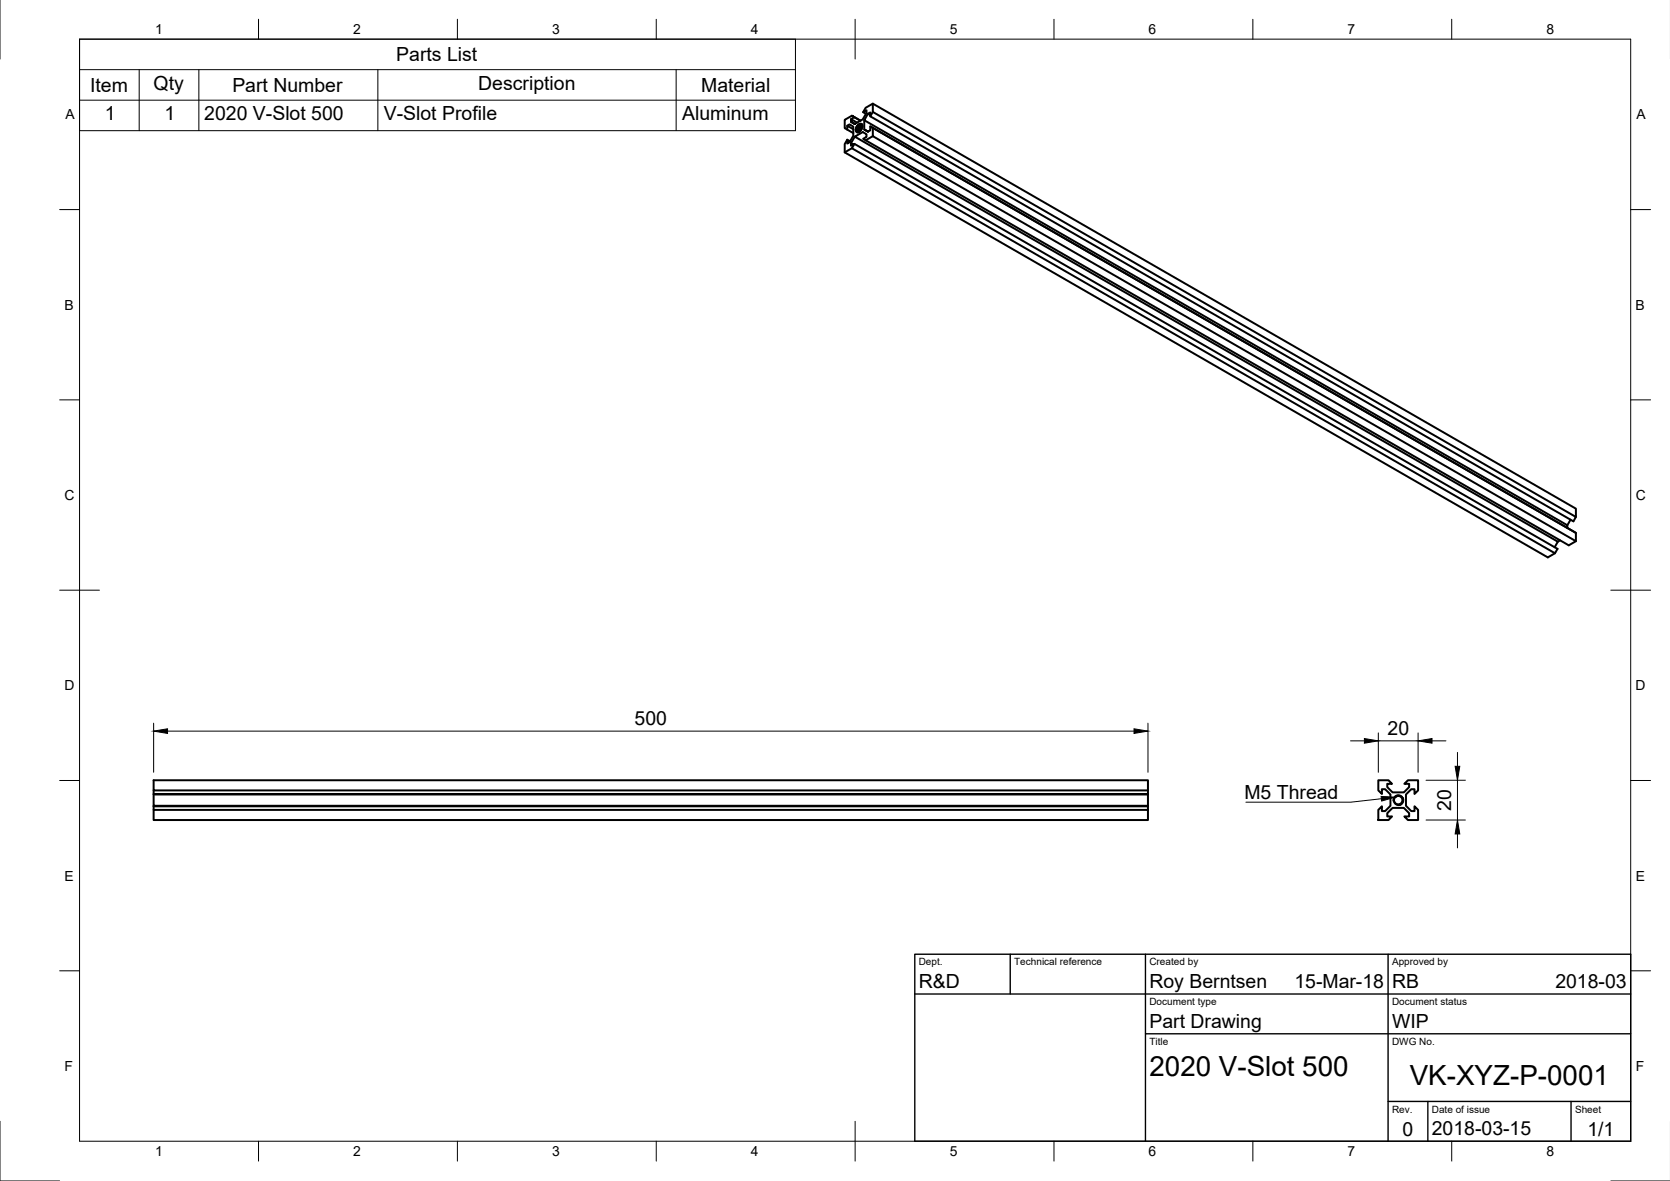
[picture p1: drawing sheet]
<svg xmlns="http://www.w3.org/2000/svg" width="420mm" height="297mm" viewBox="0 0 420 297" stroke-linecap="round" stroke-linejoin="round" font-family="sans-serif">
<!-- layer: Visible -->
<g fill="none" stroke="#000" stroke-width=".5">
<path d="M213.2 31.6l.5-.3 1 .5v2.4l-1 1.6-.5 .3v-1l.7 .4M213.2 35.1l-.7 1.1v2.1l176.9 101.9 1.8-1M214.1 30.6v-.6l1.5 .8M214.3 29.1l-1.8 1v2.1l2.2 1.3M214.3 37.3l-1.8 1M214.7 32.5l-1.5-.9v1M215 36.2l176.9 101.9-.7 1.1-176.9-101.9zM215 36.2l-.9 .5v-.7l.6 .3M215 29.5l-.7-.4 2.2 1.3-1.5-.9-.9 .5M215.1 34.4l-1 1.6M215.5 31.9l.5-.5 .5-.1 .4 .3v.5M215.5 31.9l.7-.7 .7 .1a1.57 1.57 0 0 1-.5 1.7l-.8 .3-.3-.7"/>
<path d="M215.5 31.9l-.2 .7M215.6 33v.3M215.9 33.2l-.3-.3 .1-.7 .5-.6 .6-.1-.5 .1-.5 .6-.2 .6 .2 .4M216.2 31.4l-.6 .6-.3 .8M216.4 31.5l-.5 .7-.3 .7M216.7 32.1l.2-.2-.4 .5-.3 .8zM216.7 31.3h-.4l-.5 .3-.5 1M216.7 31.7l-.6 .6-.2 .8M216.7 32.5l-.1 .2M216.8 31.2l-.5 .1M216.8 32.3l-.3 .6M216.9 31.3l-.3 .1"/>
<path d="M216.9 31.9l-.5 .5-.3 .8M217 31.6l-.9 .6-.2 1 .1-.9 .9-.7M217.2 28.2l.8-.5v.7l-.9 1.6-2 1.2-1-.6 1 .6M217.4 30.2v2.4M217.9 28.6l-.7-.4 .6-1.1 1.8-1 176.9 101.8v2.1M218.4 28.6l-1 1.6 176.9 101.9v.7M218.4 33.1l-1-.5 1 .5 .6-.3v-1l177.5 102.2M219 31.8l177.5 102.2v2.1M219.6 32.2v2.1l176.9 101.8-1.8 1.1-177.5-102.3 .8-.5v-.6l-.9-.6-2 1.2 176.8 101.8-.8 1.4M219.6 26.1v2.1l176.9 101.8-.6 1.1-176.9-101.8v-1l-.6 .3 .6 .3M219.6 34.3l-1.8 1M219.6 28.2l-.6 1.1"/>
<path d="M392.5 135.9l-.6 .3M395.1 130.7l-.8 1.4M38.6 199.8v2.9h250.2v.1M38.6 199.7v.1h250.2v2.9M38.6 198.8v.9h250.2v.1M288.8 198.8v-2.6h-250.2v2.6h250.2v.9M346.8 196.2h2.5l.9 .9h-1.2v.9l1.4 1.3h2.8l1.3-1.3v-.9h-1.2l.9-.9h2.6v2.6l-.9 .9v-1.2h-.8l-1.4 1.3v2.9l1.4 1.3h.8v-1.2l.9 .9v2.6h-2.6l-.9-.9h1.2v-.9l-1.3-1.3h-2.8l-1.4 1.3v.9h1.2l-.9 .9h-2.5v-2.6l.9-.9v1.2h.8l1.3-1.3v-2.9l-1.3-1.3h-.8v1.2l-.9-.9zM38.6 203.7h250.2v2.6h-250.2zM38.6 202.7v.1h250.2v.9M38.6 202.8v.9M351 200.5l-.3 .7M351 200.5l.7-.3 .7 .2 .4 .5v.8l-.5 .5-.8 .1-.5-.4-.3-.7"/>
<path d="M351 200.5l.4-.3 .6-.1 .9 .6a1.24 1.24 0 0 1-.7 1.8l-1.1-.3-.3-.4-.1-.6"/>
</g>
<!-- layer: Visible Narrow -->
<path d="M350.5 201.5a1.28 1.28 0 0 1 1.1-1.5 1.28 1.28 0 0 1 1.4 1 1.28 1.28 0 0 1-1 1.5" fill="none" stroke="#000" stroke-width=".35"/>
<!-- layer: Border -->
<g fill="none" stroke="#000" stroke-width=".25">
<path d="M0 -.1v15M20 9.9h390.3v277.1h-390.3zM65 4.8v5.1M115.1 4.8v5.1M165.1 4.8v5.1M215.1 4.8v10.1M265.2 4.8v5.1M315.2 4.8v5.1M365.2 4.8v5.1M15 52.7h5M410.3 52.7h5M15 100.6h5"/>
<path d="M410.3 100.6h5M15 148.4h10M405.3 148.4h10M15 196.3h5M410.3 196.3h5M15 244.2h5M410.3 244.2h5M0 282v15h15M65 287v5M115.1 287v5M165.1 287v5M215.1 282v10"/>
<path d="M265.2 287v5M315.2 287v5M365.2 287v5M405.3 297h14.9"/>
</g>
<!-- layer: TitleBlock -->
<path d="M230.2 240h180.1v47h-180.1zM230.2 250h180.1M254.2 240v10M288.2 240v47M349.2 240v47M288.2 260h122.1M349.2 277h61.1M359.2 277v10M395.3 277v10" fill="none" stroke="#000" stroke-width=".35"/>
<!-- layer: BOM -->
<path d="M20 9.9h180.1v23h-180.1zM20 17.5h180.1M35 17.5v15.4M50 17.5v15.4M95.1 17.5v15.4M170.1 17.5v15.4M20 25.2h180.1" fill="none" stroke="#000" stroke-width=".25"/>
<!-- layer: Dimensions -->
<g fill="none" stroke="#000" stroke-width=".25">
<path d="M38.6 181.9v12.3M42.2 183.9h243.1M288.8 181.9v12.3M339.8 186.3h3.5M346.8 184.3v9.9M346.8 186.3h10M356.8 184.3v9.9M358.8 196.2h9.9M360.3 186.3h3.5M366.7 189.2v3.5M366.7 196.2v10.1M358.8 206.3h9.9"/>
<path d="M366.7 209.8v3.5"/>
</g>
<path d="M38.6 183.9l3.6-.6v1.2zM285.3 183.3l3.5 .6-3.5 .6zM343.3 185.8l3.5 .5-3.5 .6zM356.8 186.3l3.5-.5v1.1zM366.1 192.7h1.2l-.6 3.5zM366.7 206.3l.6 3.5h-1.2z" fill="#000" stroke="#000" stroke-width=".25"/>
<!-- layer: Annotations -->
<path d="M347.5 200.3l3.5 .2-3.4 1z" fill="#000" stroke="#000" stroke-width=".25"/>
<path d="M347.5 200.9l-7.6 .9h-26.5" fill="none" stroke="#000" stroke-width=".25"/>
<g font-size="7">
<text x="289.2" y="270.5">2020 V-Slot 500</text>
<text x="354.7" y="272.9">VK-XYZ-P-0001</text>
</g>
<g font-size="4.9">
<text x="99.7" y="15.4">Parts List</text>
<text x="22.7" y="23.1">Item</text>
<text x="38.6" y="22.6">Qty</text>
<text x="58.5" y="23.1">Part Number</text>
<text x="120.3" y="22.6">Description</text>
<text x="176.4" y="23.1">Material</text>
<text x="26.3" y="30.2">1</text>
<text x="41.3" y="30.2">1</text>
<text x="51.4" y="30.3">2020 V-Slot 500</text>
<text x="96.5" y="30.3">V-Slot Profile</text>
<text x="171.6" y="30.2">Aluminum</text>
<text x="159.7" y="182.3">500</text>
<text x="349.1" y="184.8">20</text>
<text x="313.1" y="201.1">M5 Thread</text>
<text x="365.1" y="203.9" transform="rotate(-90 365.1 203.9)">20</text>
<text x="231.2" y="248.5">R&amp;D</text>
<text x="289.2" y="248.5">Roy Berntsen</text>
<text x="325.7" y="248.5">15-Mar-18</text>
<text x="350.2" y="248.5">RB</text>
<text x="391.3" y="248.5">2018-03</text>
<text x="289.2" y="258.5">Part Drawing</text>
<text x="350.2" y="258.5">WIP</text>
<text x="352.9" y="285.7">0</text>
<text x="360.2" y="285.5">2018-03-15</text>
<text x="399.4" y="285.7">1/1</text>
</g>
<g font-size="3.5">
<text x="39" y="8.6">1</text>
<text x="88.9" y="8.6">2</text>
<text x="138.9" y="8.6">3</text>
<text x="188.9" y="8.6">4</text>
<text x="239" y="8.6">5</text>
<text x="288.9" y="8.6">6</text>
<text x="339" y="8.6">7</text>
<text x="389.1" y="8.6">8</text>
<text x="16.4" y="30">A</text>
<text x="411.7" y="30">A</text>
<text x="16.2" y="77.9">B</text>
<text x="411.5" y="77.9">B</text>
<text x="16.3" y="125.8">C</text>
<text x="411.5" y="125.8">C</text>
<text x="16.2" y="173.6">D</text>
<text x="411.5" y="173.6">D</text>
<text x="16.3" y="221.5">E</text>
<text x="411.5" y="221.5">E</text>
<text x="16.3" y="269.4">F</text>
<text x="411.5" y="269.4">F</text>
<text x="39" y="290.8">1</text>
<text x="88.9" y="290.8">2</text>
<text x="138.9" y="290.8">3</text>
<text x="188.9" y="290.8">4</text>
<text x="239" y="290.8">5</text>
<text x="288.9" y="290.8">6</text>
<text x="339" y="290.8">7</text>
<text x="389.1" y="290.8">8</text>
</g>
<g font-size="2.5">
<text x="231.2" y="242.8">Dept.</text>
<text x="255.2" y="242.8">Technical reference</text>
<text x="289.2" y="242.8">Created by</text>
<text x="350.2" y="242.8">Approved by</text>
<text x="289.2" y="252.8">Document type</text>
<text x="350.2" y="252.8">Document status</text>
<text x="289.2" y="262.8">Title</text>
<text x="350.2" y="262.8">DWG No.</text>
<text x="350.2" y="279.8">Rev.</text>
<text x="360.2" y="279.8">Date of issue</text>
<text x="396.3" y="279.8">Sheet</text>
</g>
</svg>
